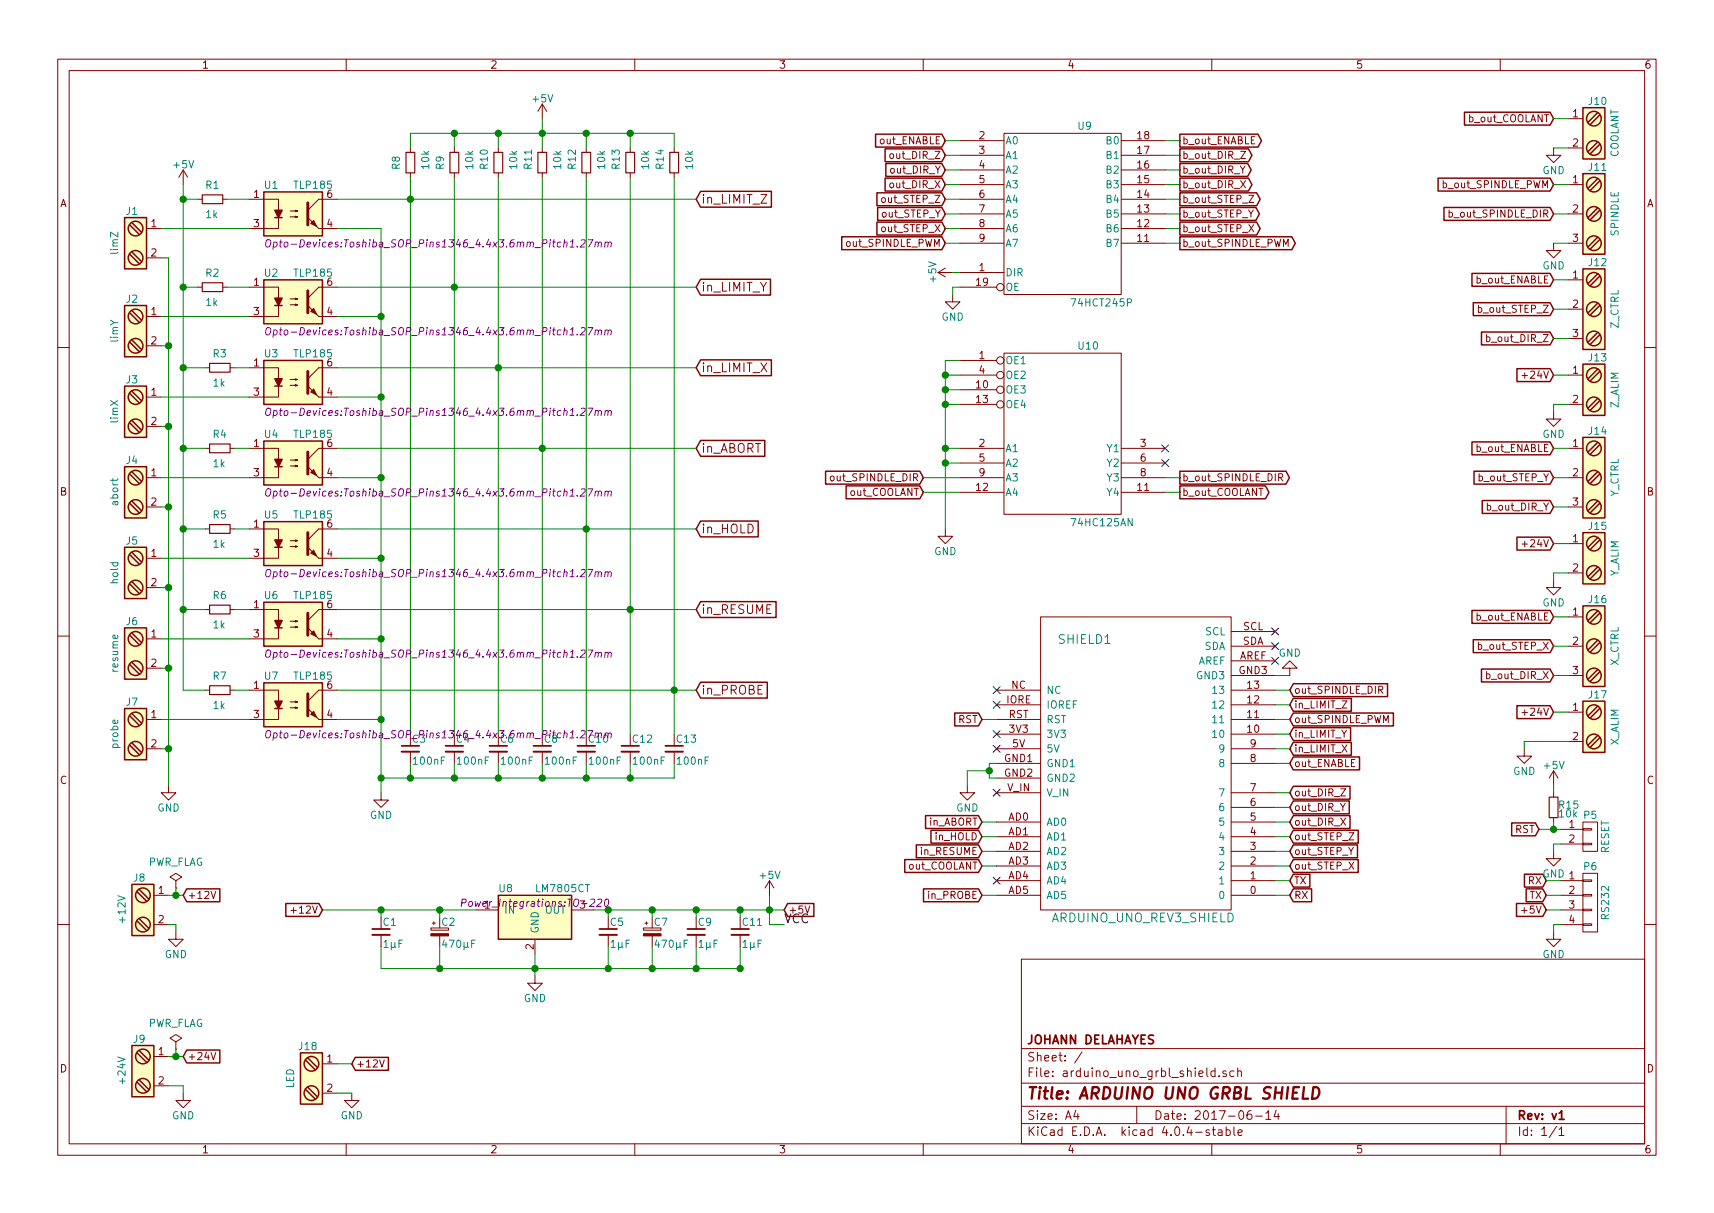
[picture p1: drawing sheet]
EESchema Schematic File Version 2
LIBS:power
LIBS:device
LIBS:transistors
LIBS:conn
LIBS:linear
LIBS:regul
LIBS:74xx
LIBS:cmos4000
LIBS:adc-dac
LIBS:memory
LIBS:xilinx
LIBS:microcontrollers
LIBS:dsp
LIBS:microchip
LIBS:analog_switches
LIBS:motorola
LIBS:texas
LIBS:intel
LIBS:audio
LIBS:interface
LIBS:digital-audio
LIBS:philips
LIBS:display
LIBS:cypress
LIBS:siliconi
LIBS:opto
LIBS:atmel
LIBS:contrib
LIBS:valves
LIBS:arduino_uno_grbl_shield
LIBS:arduino_uno_rev3_shield
LIBS:arduino_uno_grbl_shield-cache
EELAYER 25 0
EELAYER END
$Descr A4 11693 8268
encoding utf-8
Sheet 1 1
Title "ARDUINO UNO GRBL SHIELD"
Date "2017-06-14"
Rev "v1"
Comp "JOHANN DELAHAYES"
Comment1 ""
Comment2 ""
Comment3 ""
Comment4 ""
$EndDescr
$Comp
L R_Small R1
U 1 1
P 1450 1350
F 0 "R1" V 1350 1300 50  0000 L CNN
F 1 "1k" V 1550 1300 50  0000 L CNN
F 2 "Resistors_SMD:R_0603" H 1450 1350 50  0001 C CNN
F 3 "" H 1450 1350 50  0000 C CNN
	1    1450 1350
	0    1    1    0   
$EndComp
$Comp
L R_Small R2
U 1 1
P 1450 1950
F 0 "R2" V 1350 1900 50  0000 L CNN
F 1 "1k" V 1550 1900 50  0000 L CNN
F 2 "Resistors_SMD:R_0603" H 1450 1950 50  0001 C CNN
F 3 "" H 1450 1950 50  0000 C CNN
	1    1450 1950
	0    1    1    0   
$EndComp
$Comp
L R_Small R3
U 1 1
P 1500 2500
F 0 "R3" V 1400 2450 50  0000 L CNN
F 1 "1k" V 1600 2450 50  0000 L CNN
F 2 "Resistors_SMD:R_0603" H 1500 2500 50  0001 C CNN
F 3 "" H 1500 2500 50  0000 C CNN
	1    1500 2500
	0    1    1    0   
$EndComp
$Comp
L R_Small R4
U 1 1
P 1500 3050
F 0 "R4" V 1400 3000 50  0000 L CNN
F 1 "1k" V 1600 3000 50  0000 L CNN
F 2 "Resistors_SMD:R_0603" H 1500 3050 50  0001 C CNN
F 3 "" H 1500 3050 50  0000 C CNN
	1    1500 3050
	0    1    1    0   
$EndComp
$Comp
L R_Small R5
U 1 1
P 1500 3600
F 0 "R5" V 1400 3550 50  0000 L CNN
F 1 "1k" V 1600 3550 50  0000 L CNN
F 2 "Resistors_SMD:R_0603" H 1500 3600 50  0001 C CNN
F 3 "" H 1500 3600 50  0000 C CNN
	1    1500 3600
	0    1    1    0   
$EndComp
$Comp
L R_Small R6
U 1 1
P 1500 4150
F 0 "R6" V 1400 4100 50  0000 L CNN
F 1 "1k" V 1600 4100 50  0000 L CNN
F 2 "Resistors_SMD:R_0603" H 1500 4150 50  0001 C CNN
F 3 "" H 1500 4150 50  0000 C CNN
	1    1500 4150
	0    1    1    0   
$EndComp
$Comp
L R_Small R7
U 1 1
P 1500 4700
F 0 "R7" V 1400 4650 50  0000 L CNN
F 1 "1k" V 1600 4650 50  0000 L CNN
F 2 "Resistors_SMD:R_0603" H 1500 4700 50  0001 C CNN
F 3 "" H 1500 4700 50  0000 C CNN
	1    1500 4700
	0    1    1    0   
$EndComp
$Comp
L R_Small R8
U 1 1
P 2800 1100
F 0 "R8" V 2700 1050 50  0000 L CNN
F 1 "10k" V 2900 1050 50  0000 L CNN
F 2 "Resistors_SMD:R_0603" H 2800 1100 50  0001 C CNN
F 3 "" H 2800 1100 50  0000 C CNN
	1    2800 1100
	1    0    0    -1  
$EndComp
$Comp
L R_Small R9
U 1 1
P 3100 1100
F 0 "R9" V 3000 1050 50  0000 L CNN
F 1 "10k" V 3200 1050 50  0000 L CNN
F 2 "Resistors_SMD:R_0603" H 3100 1100 50  0001 C CNN
F 3 "" H 3100 1100 50  0000 C CNN
	1    3100 1100
	1    0    0    -1  
$EndComp
$Comp
L R_Small R10
U 1 1
P 3400 1100
F 0 "R10" V 3300 1050 50  0000 L CNN
F 1 "10k" V 3500 1050 50  0000 L CNN
F 2 "Resistors_SMD:R_0603" H 3400 1100 50  0001 C CNN
F 3 "" H 3400 1100 50  0000 C CNN
	1    3400 1100
	1    0    0    -1  
$EndComp
$Comp
L R_Small R11
U 1 1
P 3700 1100
F 0 "R11" V 3600 1050 50  0000 L CNN
F 1 "10k" V 3800 1050 50  0000 L CNN
F 2 "Resistors_SMD:R_0603" H 3700 1100 50  0001 C CNN
F 3 "" H 3700 1100 50  0000 C CNN
	1    3700 1100
	1    0    0    -1  
$EndComp
$Comp
L R_Small R12
U 1 1
P 4000 1100
F 0 "R12" V 3900 1050 50  0000 L CNN
F 1 "10k" V 4100 1050 50  0000 L CNN
F 2 "Resistors_SMD:R_0603" H 4000 1100 50  0001 C CNN
F 3 "" H 4000 1100 50  0000 C CNN
	1    4000 1100
	1    0    0    -1  
$EndComp
$Comp
L R_Small R13
U 1 1
P 4300 1100
F 0 "R13" V 4200 1050 50  0000 L CNN
F 1 "10k" V 4400 1050 50  0000 L CNN
F 2 "Resistors_SMD:R_0603" H 4300 1100 50  0001 C CNN
F 3 "" H 4300 1100 50  0000 C CNN
	1    4300 1100
	1    0    0    -1  
$EndComp
$Comp
L R_Small R14
U 1 1
P 4600 1100
F 0 "R14" V 4500 1050 50  0000 L CNN
F 1 "10k" V 4700 1050 50  0000 L CNN
F 2 "Resistors_SMD:R_0603" H 4600 1100 50  0001 C CNN
F 3 "" H 4600 1100 50  0000 C CNN
	1    4600 1100
	1    0    0    -1  
$EndComp
Text GLabel 4750 1350 2    60   Input ~ 0
in_LIMIT_Z
Text GLabel 4750 1950 2    60   Input ~ 0
in_LIMIT_Y
Text GLabel 4750 2500 2    60   Input ~ 0
in_LIMIT_X
Text GLabel 4750 3050 2    60   Input ~ 0
in_ABORT
Text GLabel 4750 3600 2    60   Input ~ 0
in_HOLD
Text GLabel 4750 4150 2    60   Input ~ 0
in_RESUME
Text GLabel 4750 4700 2    60   Input ~ 0
in_PROBE
$Comp
L GND #PWR01
U 1 1
P 2600 5400
F 0 "#PWR01" H 2600 5150 50  0001 C CNN
F 1 "GND" H 2600 5250 50  0000 C CNN
F 2 "" H 2600 5400 50  0000 C CNN
F 3 "" H 2600 5400 50  0000 C CNN
	1    2600 5400
	1    0    0    -1  
$EndComp
$Comp
L +5V #PWR02
U 1 1
P 3700 800
F 0 "#PWR02" H 3700 650 50  0001 C CNN
F 1 "+5V" H 3700 940 50  0000 C CNN
F 2 "" H 3700 800 50  0000 C CNN
F 3 "" H 3700 800 50  0000 C CNN
	1    3700 800 
	1    0    0    -1  
$EndComp
$Comp
L C_Small C3
U 1 1
P 2800 5100
F 0 "C3" H 2810 5170 50  0000 L CNN
F 1 "100nF" H 2810 5020 50  0000 L CNN
F 2 "Capacitors_SMD:C_0603" H 2800 5100 50  0001 C CNN
F 3 "" H 2800 5100 50  0000 C CNN
	1    2800 5100
	1    0    0    -1  
$EndComp
$Comp
L C_Small C4
U 1 1
P 3100 5100
F 0 "C4" H 3110 5170 50  0000 L CNN
F 1 "100nF" H 3110 5020 50  0000 L CNN
F 2 "Capacitors_SMD:C_0603" H 3100 5100 50  0001 C CNN
F 3 "" H 3100 5100 50  0000 C CNN
	1    3100 5100
	1    0    0    -1  
$EndComp
$Comp
L C_Small C6
U 1 1
P 3400 5100
F 0 "C6" H 3410 5170 50  0000 L CNN
F 1 "100nF" H 3410 5020 50  0000 L CNN
F 2 "Capacitors_SMD:C_0603" H 3400 5100 50  0001 C CNN
F 3 "" H 3400 5100 50  0000 C CNN
	1    3400 5100
	1    0    0    -1  
$EndComp
$Comp
L C_Small C8
U 1 1
P 3700 5100
F 0 "C8" H 3710 5170 50  0000 L CNN
F 1 "100nF" H 3710 5020 50  0000 L CNN
F 2 "Capacitors_SMD:C_0603" H 3700 5100 50  0001 C CNN
F 3 "" H 3700 5100 50  0000 C CNN
	1    3700 5100
	1    0    0    -1  
$EndComp
$Comp
L C_Small C10
U 1 1
P 4000 5100
F 0 "C10" H 4010 5170 50  0000 L CNN
F 1 "100nF" H 4010 5020 50  0000 L CNN
F 2 "Capacitors_SMD:C_0603" H 4000 5100 50  0001 C CNN
F 3 "" H 4000 5100 50  0000 C CNN
	1    4000 5100
	1    0    0    -1  
$EndComp
$Comp
L C_Small C12
U 1 1
P 4300 5100
F 0 "C12" H 4310 5170 50  0000 L CNN
F 1 "100nF" H 4310 5020 50  0000 L CNN
F 2 "Capacitors_SMD:C_0603" H 4300 5100 50  0001 C CNN
F 3 "" H 4300 5100 50  0000 C CNN
	1    4300 5100
	1    0    0    -1  
$EndComp
$Comp
L C_Small C13
U 1 1
P 4600 5100
F 0 "C13" H 4610 5170 50  0000 L CNN
F 1 "100nF" H 4610 5020 50  0000 L CNN
F 2 "Capacitors_SMD:C_0603" H 4600 5100 50  0001 C CNN
F 3 "" H 4600 5100 50  0000 C CNN
	1    4600 5100
	1    0    0    -1  
$EndComp
$Comp
L Screw_Terminal_1x02 J1
U 1 1
P 900 1650
F 0 "J1" H 900 1900 50  0000 C TNN
F 1 "limZ" V 750 1650 50  0000 C TNN
F 2 "Connect:bornier2" H 900 1425 50  0001 C CNN
F 3 "" H 875 1650 50  0001 C CNN
	1    900  1650
	1    0    0    -1  
$EndComp
$Comp
L Screw_Terminal_1x02 J2
U 1 1
P 900 2250
F 0 "J2" H 900 2500 50  0000 C TNN
F 1 "limY" V 750 2250 50  0000 C TNN
F 2 "Connect:bornier2" H 900 2025 50  0001 C CNN
F 3 "" H 875 2250 50  0001 C CNN
	1    900  2250
	1    0    0    -1  
$EndComp
$Comp
L Screw_Terminal_1x02 J3
U 1 1
P 900 2800
F 0 "J3" H 900 3050 50  0000 C TNN
F 1 "limX" V 750 2800 50  0000 C TNN
F 2 "Connect:bornier2" H 900 2575 50  0001 C CNN
F 3 "" H 875 2800 50  0001 C CNN
	1    900  2800
	1    0    0    -1  
$EndComp
$Comp
L Screw_Terminal_1x02 J4
U 1 1
P 900 3350
F 0 "J4" H 900 3600 50  0000 C TNN
F 1 "abort" V 750 3350 50  0000 C TNN
F 2 "Connect:bornier2" H 900 3125 50  0001 C CNN
F 3 "" H 875 3350 50  0001 C CNN
	1    900  3350
	1    0    0    -1  
$EndComp
$Comp
L Screw_Terminal_1x02 J5
U 1 1
P 900 3900
F 0 "J5" H 900 4150 50  0000 C TNN
F 1 "hold" V 750 3900 50  0000 C TNN
F 2 "Connect:bornier2" H 900 3675 50  0001 C CNN
F 3 "" H 875 3900 50  0001 C CNN
	1    900  3900
	1    0    0    -1  
$EndComp
$Comp
L Screw_Terminal_1x02 J6
U 1 1
P 900 4450
F 0 "J6" H 900 4700 50  0000 C TNN
F 1 "resume" V 750 4450 50  0000 C TNN
F 2 "Connect:bornier2" H 900 4225 50  0001 C CNN
F 3 "" H 875 4450 50  0001 C CNN
	1    900  4450
	1    0    0    -1  
$EndComp
$Comp
L Screw_Terminal_1x02 J7
U 1 1
P 900 5000
F 0 "J7" H 900 5250 50  0000 C TNN
F 1 "probe" V 750 5000 50  0000 C TNN
F 2 "Connect:bornier2" H 900 4775 50  0001 C CNN
F 3 "" H 875 5000 50  0001 C CNN
	1    900  5000
	1    0    0    -1  
$EndComp
$Comp
L +5V #PWR03
U 1 1
P 1250 1250
F 0 "#PWR03" H 1250 1100 50  0001 C CNN
F 1 "+5V" H 1250 1390 50  0000 C CNN
F 2 "" H 1250 1250 50  0000 C CNN
F 3 "" H 1250 1250 50  0000 C CNN
	1    1250 1250
	1    0    0    -1  
$EndComp
$Comp
L GND #PWR04
U 1 1
P 1150 5350
F 0 "#PWR04" H 1150 5100 50  0001 C CNN
F 1 "GND" H 1150 5200 50  0000 C CNN
F 2 "" H 1150 5350 50  0000 C CNN
F 3 "" H 1150 5350 50  0000 C CNN
	1    1150 5350
	1    0    0    -1  
$EndComp
$Comp
L +5V #PWR05
U 1 1
P 6500 1850
F 0 "#PWR05" H 6500 1700 50  0001 C CNN
F 1 "+5V" H 6500 1990 50  0000 C CNN
F 2 "" H 6500 1850 50  0000 C CNN
F 3 "" H 6500 1850 50  0000 C CNN
	1    6500 1850
	0    -1   -1   0   
$EndComp
Text GLabel 8050 1050 2    49   Output ~ 0
b_out_DIR_Z
Text GLabel 8050 1150 2    49   Output ~ 0
b_out_DIR_Y
Text GLabel 8050 1250 2    49   Output ~ 0
b_out_DIR_X
Text GLabel 8050 1350 2    49   Output ~ 0
b_out_STEP_Z
Text GLabel 8050 1450 2    49   Output ~ 0
b_out_STEP_Y
Text GLabel 8050 1550 2    49   Output ~ 0
b_out_STEP_X
Text GLabel 8050 950  2    49   Output ~ 0
b_out_ENABLE
Text GLabel 8050 1650 2    49   Output ~ 0
b_out_SPINDLE_PWM
Text GLabel 6450 1050 0    49   Input ~ 0
out_DIR_Z
Text GLabel 6450 1150 0    49   Input ~ 0
out_DIR_Y
Text GLabel 6450 1250 0    49   Input ~ 0
out_DIR_X
Text GLabel 6450 1350 0    49   Input ~ 0
out_STEP_Z
Text GLabel 6450 1450 0    49   Input ~ 0
out_STEP_Y
Text GLabel 6450 1550 0    49   Input ~ 0
out_STEP_X
Text GLabel 6450 950  0    49   Input ~ 0
out_ENABLE
Text GLabel 6450 1650 0    49   Input ~ 0
out_SPINDLE_PWM
$Comp
L LM7805CT U8
U 1 1
P 3650 6250
F 0 "U8" H 3450 6450 50  0000 C CNN
F 1 "LM7805CT" H 3650 6450 50  0000 L CNN
F 2 "Power_Integrations:TO-220" H 3650 6350 50  0000 C CIN
F 3 "" H 3650 6250 50  0000 C CNN
	1    3650 6250
	1    0    0    -1  
$EndComp
$Comp
L C_Small C1
U 1 1
P 2600 6350
F 0 "C1" H 2610 6420 50  0000 L CNN
F 1 "1µF" H 2610 6270 50  0000 L CNN
F 2 "Capacitors_SMD:C_0805" H 2600 6350 50  0001 C CNN
F 3 "" H 2600 6350 50  0000 C CNN
	1    2600 6350
	1    0    0    -1  
$EndComp
$Comp
L C_Small C5
U 1 1
P 4150 6350
F 0 "C5" H 4160 6420 50  0000 L CNN
F 1 "1µF" H 4160 6270 50  0000 L CNN
F 2 "Capacitors_SMD:C_0805" H 4150 6350 50  0001 C CNN
F 3 "" H 4150 6350 50  0000 C CNN
	1    4150 6350
	1    0    0    -1  
$EndComp
$Comp
L C_Small C9
U 1 1
P 4750 6350
F 0 "C9" H 4760 6420 50  0000 L CNN
F 1 "1µF" H 4760 6270 50  0000 L CNN
F 2 "Capacitors_SMD:C_0603" H 4750 6350 50  0001 C CNN
F 3 "" H 4750 6350 50  0000 C CNN
	1    4750 6350
	1    0    0    -1  
$EndComp
$Comp
L C_Small C11
U 1 1
P 5050 6350
F 0 "C11" H 5060 6420 50  0000 L CNN
F 1 "1µF" H 5060 6270 50  0000 L CNN
F 2 "Capacitors_SMD:C_0603" H 5050 6350 50  0001 C CNN
F 3 "" H 5050 6350 50  0000 C CNN
	1    5050 6350
	1    0    0    -1  
$EndComp
$Comp
L CP_Small C2
U 1 1
P 3000 6350
F 0 "C2" H 3010 6420 50  0000 L CNN
F 1 "470µF" H 3010 6270 50  0000 L CNN
F 2 "Capacitors_ThroughHole:CP_Radial_D8.0mm_P2.50mm" H 3000 6350 50  0001 C CNN
F 3 "" H 3000 6350 50  0000 C CNN
	1    3000 6350
	1    0    0    -1  
$EndComp
$Comp
L CP_Small C7
U 1 1
P 4450 6350
F 0 "C7" H 4460 6420 50  0000 L CNN
F 1 "470µF" H 4460 6270 50  0000 L CNN
F 2 "Capacitors_ThroughHole:CP_Radial_D8.0mm_P2.50mm" H 4450 6350 50  0001 C CNN
F 3 "" H 4450 6350 50  0000 C CNN
	1    4450 6350
	1    0    0    -1  
$EndComp
$Comp
L Screw_Terminal_1x02 J8
U 1 1
P 950 6200
F 0 "J8" H 950 6450 50  0000 C TNN
F 1 "+12V" V 800 6200 50  0000 C TNN
F 2 "Connect:bornier2" H 950 5975 50  0001 C CNN
F 3 "" H 925 6200 50  0001 C CNN
	1    950  6200
	1    0    0    -1  
$EndComp
$Comp
L 74HC125AN U10
U 1 1
P 7250 2950
F 0 "U10" H 7350 3525 50  0000 L BNN
F 1 "74HC125AN" H 7300 2375 50  0000 L TNN
F 2 "SMD_Packages:SOIC-14_N" H 7250 2950 50  0001 C CNN
F 3 "" H 7250 2950 50  0000 C CNN
	1    7250 2950
	1    0    0    -1  
$EndComp
Wire Wire Line
	2300 1550 2600 1550
Wire Wire Line
	2600 4900 2300 4900
Connection ~ 2600 4900
Wire Wire Line
	2600 4350 2300 4350
Connection ~ 2600 4350
Wire Wire Line
	2600 3800 2300 3800
Connection ~ 2600 3800
Wire Wire Line
	2600 3250 2300 3250
Connection ~ 2600 3250
Wire Wire Line
	2300 2150 2600 2150
Connection ~ 2600 2150
Wire Wire Line
	2600 2700 2300 2700
Connection ~ 2600 2700
Wire Wire Line
	2300 1350 4750 1350
Wire Wire Line
	2300 1950 4750 1950
Wire Wire Line
	2300 2500 4750 2500
Wire Wire Line
	2300 3050 4750 3050
Wire Wire Line
	2300 3600 4750 3600
Wire Wire Line
	2300 4150 4750 4150
Wire Wire Line
	2300 4700 4750 4700
Wire Wire Line
	3100 1200 3100 5000
Connection ~ 3100 1950
Wire Wire Line
	3400 1200 3400 5000
Connection ~ 3400 2500
Wire Wire Line
	3700 1200 3700 5000
Connection ~ 3700 3050
Wire Wire Line
	4000 1200 4000 5000
Connection ~ 4000 3600
Wire Wire Line
	4300 1200 4300 5000
Connection ~ 4300 4150
Wire Wire Line
	4600 1200 4600 5000
Connection ~ 4600 4700
Wire Wire Line
	1550 1350 1700 1350
Wire Wire Line
	1550 1950 1700 1950
Wire Wire Line
	1600 2500 1700 2500
Wire Wire Line
	1600 3050 1700 3050
Wire Wire Line
	1600 3600 1700 3600
Wire Wire Line
	1600 4150 1700 4150
Wire Wire Line
	1600 4700 1700 4700
Wire Wire Line
	3700 800  3700 1000
Wire Wire Line
	2800 900  4600 900 
Wire Wire Line
	3400 900  3400 1000
Connection ~ 3700 900 
Wire Wire Line
	3100 900  3100 1000
Connection ~ 3400 900 
Wire Wire Line
	2800 900  2800 1000
Connection ~ 3100 900 
Wire Wire Line
	4000 900  4000 1000
Wire Wire Line
	4300 900  4300 1000
Connection ~ 4000 900 
Wire Wire Line
	4600 900  4600 1000
Connection ~ 4300 900 
Wire Wire Line
	2800 1200 2800 5000
Connection ~ 2800 1350
Wire Wire Line
	4600 5300 4600 5200
Wire Wire Line
	2800 5200 2800 5300
Wire Wire Line
	3100 5300 3100 5200
Wire Wire Line
	3700 5300 3700 5200
Wire Wire Line
	4000 5300 4000 5200
Wire Wire Line
	4300 5300 4300 5200
Wire Wire Line
	1100 4900 1700 4900
Wire Wire Line
	1100 4350 1700 4350
Wire Wire Line
	1700 3800 1100 3800
Wire Wire Line
	1100 3250 1700 3250
Wire Wire Line
	1700 2700 1100 2700
Wire Wire Line
	1100 2150 1700 2150
Wire Wire Line
	1700 1550 1100 1550
Wire Wire Line
	1350 1350 1250 1350
Wire Wire Line
	1250 1250 1250 4700
Wire Wire Line
	1250 1950 1350 1950
Connection ~ 1250 1350
Wire Wire Line
	1250 2500 1400 2500
Connection ~ 1250 1950
Wire Wire Line
	1250 3050 1400 3050
Connection ~ 1250 2500
Wire Wire Line
	1250 3600 1400 3600
Connection ~ 1250 3050
Wire Wire Line
	1250 4150 1400 4150
Connection ~ 1250 3600
Wire Wire Line
	1250 4700 1400 4700
Connection ~ 1250 4150
Wire Wire Line
	1150 1750 1150 5350
Wire Wire Line
	1150 5100 1100 5100
Wire Wire Line
	1150 4550 1100 4550
Connection ~ 1150 5100
Wire Wire Line
	1150 4000 1100 4000
Connection ~ 1150 4550
Wire Wire Line
	1150 3450 1100 3450
Connection ~ 1150 4000
Wire Wire Line
	1150 2900 1100 2900
Connection ~ 1150 3450
Wire Wire Line
	1150 2350 1100 2350
Connection ~ 1150 2900
Wire Wire Line
	1150 1750 1100 1750
Connection ~ 1150 2350
Wire Wire Line
	6500 1850 6550 1850
Wire Wire Line
	7950 950  8050 950 
Wire Wire Line
	7950 1050 8050 1050
Wire Wire Line
	7950 1150 8050 1150
Wire Wire Line
	7950 1250 8050 1250
Wire Wire Line
	7950 1350 8050 1350
Wire Wire Line
	7950 1450 8050 1450
Wire Wire Line
	7950 1550 8050 1550
Wire Wire Line
	7950 1650 8050 1650
Wire Wire Line
	6450 950  6550 950 
Wire Wire Line
	6550 1050 6450 1050
Wire Wire Line
	6450 1150 6550 1150
Wire Wire Line
	6550 1250 6450 1250
Wire Wire Line
	6450 1350 6550 1350
Wire Wire Line
	6550 1450 6450 1450
Wire Wire Line
	6450 1550 6550 1550
Wire Wire Line
	6550 1650 6450 1650
Wire Wire Line
	2200 6200 3250 6200
Wire Wire Line
	2600 6250 2600 6200
Connection ~ 2600 6200
Wire Wire Line
	3000 6250 3000 6200
Connection ~ 3000 6200
Wire Wire Line
	4150 6200 4150 6250
Wire Wire Line
	4450 6200 4450 6250
Connection ~ 4150 6200
Wire Wire Line
	4750 6200 4750 6250
Connection ~ 4450 6200
Wire Wire Line
	5050 6200 5050 6250
Connection ~ 4750 6200
Connection ~ 5050 6200
Wire Wire Line
	6550 2450 6450 2450
Wire Wire Line
	6450 2450 6450 3600
Wire Wire Line
	6550 2550 6450 2550
Connection ~ 6450 2550
Wire Wire Line
	6550 2650 6450 2650
Connection ~ 6450 2650
Wire Wire Line
	6550 2750 6450 2750
Connection ~ 6450 2750
Wire Wire Line
	6550 3050 6450 3050
Connection ~ 6450 3050
Wire Wire Line
	6550 3150 6450 3150
Connection ~ 6450 3150
$Comp
L GND #PWR06
U 1 1
P 6450 3600
F 0 "#PWR06" H 6450 3350 50  0001 C CNN
F 1 "GND" H 6450 3450 50  0000 C CNN
F 2 "" H 6450 3600 50  0000 C CNN
F 3 "" H 6450 3600 50  0000 C CNN
	1    6450 3600
	1    0    0    -1  
$EndComp
Text GLabel 6300 3250 0    49   Input ~ 0
out_SPINDLE_DIR
Text GLabel 6300 3350 0    49   Input ~ 0
out_COOLANT
Wire Wire Line
	6300 3250 6550 3250
Wire Wire Line
	6300 3350 6550 3350
Text GLabel 8050 3250 2    49   Output ~ 0
b_out_SPINDLE_DIR
Text GLabel 8050 3350 2    49   Output ~ 0
b_out_COOLANT
Wire Wire Line
	7950 3250 8050 3250
Wire Wire Line
	7950 3350 8050 3350
Text GLabel 8800 4700 2    49   Input ~ 0
out_SPINDLE_DIR
Text GLabel 8800 4900 2    49   Input ~ 0
out_SPINDLE_PWM
Text GLabel 8800 4800 2    49   Input ~ 0
in_LIMIT_Z
Text GLabel 8800 5000 2    49   Input ~ 0
in_LIMIT_Y
Text GLabel 8800 5100 2    49   Input ~ 0
in_LIMIT_X
Text GLabel 8800 5200 2    49   Input ~ 0
out_ENABLE
Wire Wire Line
	8800 4600 8700 4600
Wire Wire Line
	8700 4700 8800 4700
Wire Wire Line
	8800 4800 8700 4800
Wire Wire Line
	8700 4900 8800 4900
Wire Wire Line
	8800 5000 8700 5000
Wire Wire Line
	8700 5100 8800 5100
Wire Wire Line
	8800 5200 8700 5200
Text GLabel 8800 5400 2    49   Input ~ 0
out_DIR_Z
Text GLabel 8800 5500 2    49   Input ~ 0
out_DIR_Y
Text GLabel 8800 5600 2    49   Input ~ 0
out_DIR_X
Text GLabel 8800 5700 2    49   Input ~ 0
out_STEP_Z
Text GLabel 8800 5800 2    49   Input ~ 0
out_STEP_Y
Text GLabel 8800 5900 2    49   Input ~ 0
out_STEP_X
Text GLabel 8800 6000 2    49   Input ~ 0
TX
Text GLabel 8800 6100 2    49   Input ~ 0
RX
Wire Wire Line
	8700 5400 8800 5400
Wire Wire Line
	8800 5500 8700 5500
Wire Wire Line
	8700 5600 8800 5600
Wire Wire Line
	8800 5700 8700 5700
Wire Wire Line
	8700 5800 8800 5800
Wire Wire Line
	8800 5900 8700 5900
Wire Wire Line
	8700 6000 8800 6000
Wire Wire Line
	8800 6100 8700 6100
Text GLabel 6700 5600 0    49   Input ~ 0
in_ABORT
Text GLabel 6700 5700 0    49   Input ~ 0
in_HOLD
Text GLabel 6700 5800 0    49   Input ~ 0
in_RESUME
Text GLabel 6700 5900 0    49   Input ~ 0
out_COOLANT
Wire Wire Line
	6700 5600 6800 5600
Wire Wire Line
	6800 5700 6700 5700
Wire Wire Line
	6700 5800 6800 5800
Wire Wire Line
	6800 5900 6700 5900
Text GLabel 6700 6100 0    49   Input ~ 0
in_PROBE
Wire Wire Line
	6700 6100 6800 6100
$Comp
L Screw_Terminal_1x02 J10
U 1 1
P 10900 900
F 0 "J10" H 10900 1150 50  0000 C TNN
F 1 "COOLANT" V 10750 900 50  0000 C TNN
F 2 "Connect:bornier2" H 10900 675 50  0001 C CNN
F 3 "" H 10875 900 50  0001 C CNN
	1    10900 900 
	-1   0    0    -1  
$EndComp
$Comp
L Screw_Terminal_1x03 J11
U 1 1
P 10900 1450
F 0 "J11" H 10900 1800 50  0000 C TNN
F 1 "SPINDLE" V 10750 1450 50  0000 C TNN
F 2 "Connect:bornier3" H 10900 1125 50  0001 C CNN
F 3 "" H 10875 1550 50  0001 C CNN
	1    10900 1450
	-1   0    0    -1  
$EndComp
Text GLabel 10600 800  0    49   Input ~ 0
b_out_COOLANT
Wire Wire Line
	10600 800  10700 800 
Wire Wire Line
	10600 1000 10700 1000
Text GLabel 10600 1250 0    49   Input ~ 0
b_out_SPINDLE_PWM
Wire Wire Line
	10600 1250 10700 1250
Text GLabel 10600 1450 0    49   Input ~ 0
b_out_SPINDLE_DIR
Wire Wire Line
	10600 1450 10700 1450
Wire Wire Line
	10600 1650 10700 1650
$Comp
L Screw_Terminal_1x03 J12
U 1 1
P 10900 2100
F 0 "J12" H 10900 2450 50  0000 C TNN
F 1 "Z_CTRL" V 10750 2100 50  0000 C TNN
F 2 "Connect:bornier3" H 10900 1775 50  0001 C CNN
F 3 "" H 10875 2200 50  0001 C CNN
	1    10900 2100
	-1   0    0    -1  
$EndComp
$Comp
L Screw_Terminal_1x02 J13
U 1 1
P 10900 2650
F 0 "J13" H 10900 2900 50  0000 C TNN
F 1 "Z_ALIM" V 10750 2650 50  0000 C TNN
F 2 "Connect:bornier2" H 10900 2425 50  0001 C CNN
F 3 "" H 10875 2650 50  0001 C CNN
	1    10900 2650
	-1   0    0    -1  
$EndComp
Text GLabel 10600 1900 0    49   Input ~ 0
b_out_ENABLE
Text GLabel 10600 2300 0    49   Input ~ 0
b_out_DIR_Z
Text GLabel 10600 2100 0    49   Input ~ 0
b_out_STEP_Z
Text GLabel 10600 2550 0    49   Input ~ 0
+24V
Wire Wire Line
	10600 1900 10700 1900
Wire Wire Line
	10600 2100 10700 2100
Wire Wire Line
	10600 2300 10700 2300
Wire Wire Line
	10600 2550 10700 2550
$Comp
L Screw_Terminal_1x03 J14
U 1 1
P 10900 3250
F 0 "J14" H 10900 3600 50  0000 C TNN
F 1 "Y_CTRL" V 10750 3250 50  0000 C TNN
F 2 "Connect:bornier3" H 10900 2925 50  0001 C CNN
F 3 "" H 10875 3350 50  0001 C CNN
	1    10900 3250
	-1   0    0    -1  
$EndComp
$Comp
L Screw_Terminal_1x02 J15
U 1 1
P 10900 3800
F 0 "J15" H 10900 4050 50  0000 C TNN
F 1 "Y_ALIM" V 10750 3800 50  0000 C TNN
F 2 "Connect:bornier2" H 10900 3575 50  0001 C CNN
F 3 "" H 10875 3800 50  0001 C CNN
	1    10900 3800
	-1   0    0    -1  
$EndComp
Text GLabel 10600 3050 0    49   Input ~ 0
b_out_ENABLE
Text GLabel 10600 3450 0    49   Input ~ 0
b_out_DIR_Y
Text GLabel 10600 3250 0    49   Input ~ 0
b_out_STEP_Y
Text GLabel 10600 3700 0    49   Input ~ 0
+24V
Wire Wire Line
	10600 3050 10700 3050
Wire Wire Line
	10600 3250 10700 3250
Wire Wire Line
	10600 3450 10700 3450
Wire Wire Line
	10600 3700 10700 3700
$Comp
L Screw_Terminal_1x02 J9
U 1 1
P 950 7300
F 0 "J9" H 950 7550 50  0000 C TNN
F 1 "+24V" V 800 7300 50  0000 C TNN
F 2 "Connect:bornier2" H 950 7075 50  0001 C CNN
F 3 "" H 925 7300 50  0001 C CNN
	1    950  7300
	1    0    0    -1  
$EndComp
Text GLabel 1250 7200 2    49   Input ~ 0
+24V
Wire Wire Line
	1150 7200 1250 7200
$Comp
L Screw_Terminal_1x03 J16
U 1 1
P 10900 4400
F 0 "J16" H 10900 4750 50  0000 C TNN
F 1 "X_CTRL" V 10750 4400 50  0000 C TNN
F 2 "Connect:bornier3" H 10900 4075 50  0001 C CNN
F 3 "" H 10875 4500 50  0001 C CNN
	1    10900 4400
	-1   0    0    -1  
$EndComp
$Comp
L Screw_Terminal_1x02 J17
U 1 1
P 10900 4950
F 0 "J17" H 10900 5200 50  0000 C TNN
F 1 "X_ALIM" V 10750 4950 50  0000 C TNN
F 2 "Connect:bornier2" H 10900 4725 50  0001 C CNN
F 3 "" H 10875 4950 50  0001 C CNN
	1    10900 4950
	-1   0    0    -1  
$EndComp
Text GLabel 10600 4200 0    49   Input ~ 0
b_out_ENABLE
Text GLabel 10600 4600 0    49   Input ~ 0
b_out_DIR_X
Text GLabel 10600 4400 0    49   Input ~ 0
b_out_STEP_X
Text GLabel 10600 4850 0    49   Input ~ 0
+24V
Wire Wire Line
	10600 4200 10700 4200
Wire Wire Line
	10600 4400 10700 4400
Wire Wire Line
	10600 4600 10700 4600
Wire Wire Line
	10600 4850 10700 4850
$Comp
L CONN_01X02 P5
U 1 1
P 10850 5700
F 0 "P5" H 10850 5850 50  0000 C CNN
F 1 "RESET" V 10950 5700 50  0000 C CNN
F 2 "Pin_Headers:Pin_Header_Straight_1x02_Pitch2.54mm" H 10850 5700 50  0001 C CNN
F 3 "" H 10850 5700 50  0000 C CNN
	1    10850 5700
	1    0    0    -1  
$EndComp
$Comp
L CONN_01X04 P6
U 1 1
P 10850 6150
F 0 "P6" H 10850 6400 50  0000 C CNN
F 1 "RS232" V 10950 6150 50  0000 C CNN
F 2 "Pin_Headers:Pin_Header_Straight_1x04_Pitch2.54mm" H 10850 6150 50  0001 C CNN
F 3 "" H 10850 6150 50  0000 C CNN
	1    10850 6150
	1    0    0    -1  
$EndComp
Text GLabel 10550 6100 0    49   Input ~ 0
TX
Text GLabel 10550 6000 0    49   Input ~ 0
RX
Wire Wire Line
	10550 6000 10650 6000
Wire Wire Line
	10550 6100 10650 6100
Text GLabel 10550 6200 0    49   Input ~ 0
+5V
Wire Wire Line
	10550 6200 10650 6200
$Comp
L R_Small R15
U 1 1
P 10600 5500
F 0 "R15" H 10630 5520 50  0000 L CNN
F 1 "10k" H 10630 5460 50  0000 L CNN
F 2 "Resistors_SMD:R_0603" H 10600 5500 50  0001 C CNN
F 3 "" H 10600 5500 50  0000 C CNN
	1    10600 5500
	1    0    0    -1  
$EndComp
Wire Wire Line
	10600 5600 10600 5650
Wire Wire Line
	10500 5650 10650 5650
Connection ~ 10600 5650
$Comp
L +5V #PWR07
U 1 1
P 10600 5350
F 0 "#PWR07" H 10600 5200 50  0001 C CNN
F 1 "+5V" H 10600 5490 50  0000 C CNN
F 2 "" H 10600 5350 50  0000 C CNN
F 3 "" H 10600 5350 50  0000 C CNN
	1    10600 5350
	1    0    0    -1  
$EndComp
Text GLabel 10500 5650 0    49   Input ~ 0
RST
Wire Wire Line
	10600 5400 10600 5350
$Comp
L TLP185 U1
U 1 1
P 2000 1450
F 0 "U1" H 1800 1650 50  0000 L CNN
F 1 "TLP185" H 2000 1650 50  0000 L CNN
F 2 "Opto-Devices:Toshiba_SOP_Pins1346_4.4x3.6mm_Pitch1.27mm" H 1800 1250 50  0000 L CIN
F 3 "" H 2000 1450 50  0000 L CNN
	1    2000 1450
	1    0    0    -1  
$EndComp
$Comp
L TLP185 U2
U 1 1
P 2000 2050
F 0 "U2" H 1800 2250 50  0000 L CNN
F 1 "TLP185" H 2000 2250 50  0000 L CNN
F 2 "Opto-Devices:Toshiba_SOP_Pins1346_4.4x3.6mm_Pitch1.27mm" H 1800 1850 50  0000 L CIN
F 3 "" H 2000 2050 50  0000 L CNN
	1    2000 2050
	1    0    0    -1  
$EndComp
$Comp
L TLP185 U3
U 1 1
P 2000 2600
F 0 "U3" H 1800 2800 50  0000 L CNN
F 1 "TLP185" H 2000 2800 50  0000 L CNN
F 2 "Opto-Devices:Toshiba_SOP_Pins1346_4.4x3.6mm_Pitch1.27mm" H 1800 2400 50  0000 L CIN
F 3 "" H 2000 2600 50  0000 L CNN
	1    2000 2600
	1    0    0    -1  
$EndComp
$Comp
L TLP185 U4
U 1 1
P 2000 3150
F 0 "U4" H 1800 3350 50  0000 L CNN
F 1 "TLP185" H 2000 3350 50  0000 L CNN
F 2 "Opto-Devices:Toshiba_SOP_Pins1346_4.4x3.6mm_Pitch1.27mm" H 1800 2950 50  0000 L CIN
F 3 "" H 2000 3150 50  0000 L CNN
	1    2000 3150
	1    0    0    -1  
$EndComp
$Comp
L TLP185 U5
U 1 1
P 2000 3700
F 0 "U5" H 1800 3900 50  0000 L CNN
F 1 "TLP185" H 2000 3900 50  0000 L CNN
F 2 "Opto-Devices:Toshiba_SOP_Pins1346_4.4x3.6mm_Pitch1.27mm" H 1800 3500 50  0000 L CIN
F 3 "" H 2000 3700 50  0000 L CNN
	1    2000 3700
	1    0    0    -1  
$EndComp
$Comp
L TLP185 U6
U 1 1
P 2000 4250
F 0 "U6" H 1800 4450 50  0000 L CNN
F 1 "TLP185" H 2000 4450 50  0000 L CNN
F 2 "Opto-Devices:Toshiba_SOP_Pins1346_4.4x3.6mm_Pitch1.27mm" H 1800 4050 50  0000 L CIN
F 3 "" H 2000 4250 50  0000 L CNN
	1    2000 4250
	1    0    0    -1  
$EndComp
$Comp
L TLP185 U7
U 1 1
P 2000 4800
F 0 "U7" H 1800 5000 50  0000 L CNN
F 1 "TLP185" H 2000 5000 50  0000 L CNN
F 2 "Opto-Devices:Toshiba_SOP_Pins1346_4.4x3.6mm_Pitch1.27mm" H 1800 4600 50  0000 L CIN
F 3 "" H 2000 4800 50  0000 L CNN
	1    2000 4800
	1    0    0    -1  
$EndComp
$Comp
L PWR_FLAG #FLG08
U 1 1
P 1200 7150
F 0 "#FLG08" H 1200 7245 50  0001 C CNN
F 1 "PWR_FLAG" H 1200 7330 50  0000 C CNN
F 2 "" H 1200 7150 50  0000 C CNN
F 3 "" H 1200 7150 50  0000 C CNN
	1    1200 7150
	1    0    0    -1  
$EndComp
$Comp
L 74HCT245P U9
U 1 1
P 7250 1450
F 0 "U9" H 7350 2025 50  0000 L BNN
F 1 "74HCT245P" H 7300 875 50  0000 L TNN
F 2 "SMD_Packages:SSOP-20" H 7250 1450 50  0001 C CNN
F 3 "" H 7250 1450 50  0000 C CNN
	1    7250 1450
	1    0    0    -1  
$EndComp
$Comp
L ARDUINO_UNO_REV3_SHIELD SHIELD1
U 1 1
P 7750 5300
F 0 "SHIELD1" H 7400 6250 60  0000 C CNN
F 1 "ARDUINO_UNO_REV3_SHIELD" H 7800 4350 60  0000 C CNN
F 2 "arduino_uno_rev3_shield:arduino_uno_rev3_grbl_shield" H 7750 5300 60  0001 C CNN
F 3 "" H 7750 5300 60  0001 C CNN
	1    7750 5300
	1    0    0    -1  
$EndComp
Text GLabel 1250 6100 2    49   Input ~ 0
+12V
$Comp
L PWR_FLAG #FLG09
U 1 1
P 1200 6050
F 0 "#FLG09" H 1200 6145 50  0001 C CNN
F 1 "PWR_FLAG" H 1200 6230 50  0000 C CNN
F 2 "" H 1200 6050 50  0000 C CNN
F 3 "" H 1200 6050 50  0000 C CNN
	1    1200 6050
	1    0    0    -1  
$EndComp
Wire Wire Line
	1150 6100 1250 6100
Wire Wire Line
	1200 6050 1200 6100
Connection ~ 1200 6100
Text GLabel 2200 6200 0    49   Input ~ 0
+12V
$Comp
L Screw_Terminal_1x02 J18
U 1 1
P 2100 7350
F 0 "J18" H 2100 7600 50  0000 C TNN
F 1 "LED" V 1950 7350 50  0000 C TNN
F 2 "Connect:bornier2" H 2100 7125 50  0001 C CNN
F 3 "" H 2075 7350 50  0001 C CNN
	1    2100 7350
	1    0    0    -1  
$EndComp
Text GLabel 2400 7250 2    49   Input ~ 0
+12V
Wire Wire Line
	2400 7250 2300 7250
NoConn ~ 7950 3050
NoConn ~ 7950 3150
NoConn ~ 6800 6000
NoConn ~ 6800 4700
NoConn ~ 6800 4800
NoConn ~ 6800 5000
NoConn ~ 6800 5100
NoConn ~ 6800 5400
NoConn ~ 8700 4300
NoConn ~ 8700 4400
NoConn ~ 8700 4500
Text GLabel 5350 6200 2    49   Input ~ 0
+5V
Wire Wire Line
	1200 7200 1200 7150
Connection ~ 1200 7200
Wire Wire Line
	4050 6200 5350 6200
$Comp
L GND #PWR010
U 1 1
P 1250 7450
F 0 "#PWR010" H 1250 7200 50  0001 C CNN
F 1 "GND" H 1250 7300 50  0000 C CNN
F 2 "" H 1250 7450 50  0000 C CNN
F 3 "" H 1250 7450 50  0000 C CNN
	1    1250 7450
	1    0    0    -1  
$EndComp
$Comp
L GND #PWR011
U 1 1
P 2400 7450
F 0 "#PWR011" H 2400 7200 50  0001 C CNN
F 1 "GND" H 2400 7300 50  0000 C CNN
F 2 "" H 2400 7450 50  0000 C CNN
F 3 "" H 2400 7450 50  0000 C CNN
	1    2400 7450
	1    0    0    -1  
$EndComp
Wire Wire Line
	2300 7450 2400 7450
Wire Wire Line
	1150 7400 1250 7400
Wire Wire Line
	1250 7400 1250 7450
$Comp
L GND #PWR012
U 1 1
P 6500 2000
F 0 "#PWR012" H 6500 1750 50  0001 C CNN
F 1 "GND" H 6500 1850 50  0000 C CNN
F 2 "" H 6500 2000 50  0001 C CNN
F 3 "" H 6500 2000 50  0001 C CNN
	1    6500 2000
	1    0    0    -1  
$EndComp
Wire Wire Line
	6500 2000 6500 1950
Wire Wire Line
	6500 1950 6550 1950
$Comp
L GND #PWR013
U 1 1
P 1200 6350
F 0 "#PWR013" H 1200 6100 50  0001 C CNN
F 1 "GND" H 1200 6200 50  0000 C CNN
F 2 "" H 1200 6350 50  0001 C CNN
F 3 "" H 1200 6350 50  0001 C CNN
	1    1200 6350
	1    0    0    -1  
$EndComp
Wire Wire Line
	1200 6350 1200 6300
Wire Wire Line
	1200 6300 1150 6300
$Comp
L GND #PWR014
U 1 1
P 3650 6650
F 0 "#PWR014" H 3650 6400 50  0001 C CNN
F 1 "GND" H 3650 6500 50  0000 C CNN
F 2 "" H 3650 6650 50  0001 C CNN
F 3 "" H 3650 6650 50  0001 C CNN
	1    3650 6650
	1    0    0    -1  
$EndComp
Wire Wire Line
	2600 6450 2600 6600
Wire Wire Line
	3000 6450 3000 6600
Connection ~ 3000 6600
Wire Wire Line
	4150 6600 4150 6450
Wire Wire Line
	4450 6600 4450 6450
Connection ~ 4150 6600
Wire Wire Line
	4750 6600 4750 6450
Connection ~ 4450 6600
Wire Wire Line
	5050 6600 5050 6450
Connection ~ 4750 6600
Wire Wire Line
	5250 6100 5250 6300
Wire Wire Line
	5250 6300 5350 6300
Connection ~ 5250 6200
Text Label 5350 6300 0    60   ~ 0
VCC
Connection ~ 5050 6600
Wire Wire Line
	3650 6650 3650 6500
Wire Wire Line
	2600 6600 5050 6600
Connection ~ 3650 6600
$Comp
L +5V #PWR015
U 1 1
P 5250 6100
F 0 "#PWR015" H 5250 5950 50  0001 C CNN
F 1 "+5V" H 5250 6240 50  0000 C CNN
F 2 "" H 5250 6100 50  0001 C CNN
F 3 "" H 5250 6100 50  0001 C CNN
	1    5250 6100
	1    0    0    -1  
$EndComp
$Comp
L GND #PWR016
U 1 1
P 10400 5100
F 0 "#PWR016" H 10400 4850 50  0001 C CNN
F 1 "GND" H 10400 4950 50  0000 C CNN
F 2 "" H 10400 5100 50  0001 C CNN
F 3 "" H 10400 5100 50  0001 C CNN
	1    10400 5100
	1    0    0    -1  
$EndComp
Wire Wire Line
	10400 5100 10400 5050
Wire Wire Line
	10400 5050 10700 5050
$Comp
L GND #PWR017
U 1 1
P 10600 5800
F 0 "#PWR017" H 10600 5550 50  0001 C CNN
F 1 "GND" H 10600 5650 50  0000 C CNN
F 2 "" H 10600 5800 50  0001 C CNN
F 3 "" H 10600 5800 50  0001 C CNN
	1    10600 5800
	1    0    0    -1  
$EndComp
$Comp
L GND #PWR018
U 1 1
P 10600 6350
F 0 "#PWR018" H 10600 6100 50  0001 C CNN
F 1 "GND" H 10600 6200 50  0000 C CNN
F 2 "" H 10600 6350 50  0001 C CNN
F 3 "" H 10600 6350 50  0001 C CNN
	1    10600 6350
	1    0    0    -1  
$EndComp
Wire Wire Line
	10600 5800 10600 5750
Wire Wire Line
	10600 5750 10650 5750
Wire Wire Line
	10600 6350 10600 6300
Wire Wire Line
	10600 6300 10650 6300
$Comp
L GND #PWR019
U 1 1
P 10600 3950
F 0 "#PWR019" H 10600 3700 50  0001 C CNN
F 1 "GND" H 10600 3800 50  0000 C CNN
F 2 "" H 10600 3950 50  0001 C CNN
F 3 "" H 10600 3950 50  0001 C CNN
	1    10600 3950
	1    0    0    -1  
$EndComp
$Comp
L GND #PWR020
U 1 1
P 10600 2800
F 0 "#PWR020" H 10600 2550 50  0001 C CNN
F 1 "GND" H 10600 2650 50  0000 C CNN
F 2 "" H 10600 2800 50  0001 C CNN
F 3 "" H 10600 2800 50  0001 C CNN
	1    10600 2800
	1    0    0    -1  
$EndComp
Wire Wire Line
	10600 3950 10600 3900
Wire Wire Line
	10600 3900 10700 3900
Wire Wire Line
	10600 2800 10600 2750
Wire Wire Line
	10600 2750 10700 2750
$Comp
L GND #PWR021
U 1 1
P 10600 1650
F 0 "#PWR021" H 10600 1400 50  0001 C CNN
F 1 "GND" H 10600 1500 50  0000 C CNN
F 2 "" H 10600 1650 50  0001 C CNN
F 3 "" H 10600 1650 50  0001 C CNN
	1    10600 1650
	1    0    0    -1  
$EndComp
$Comp
L GND #PWR022
U 1 1
P 10600 1000
F 0 "#PWR022" H 10600 750 50  0001 C CNN
F 1 "GND" H 10600 850 50  0000 C CNN
F 2 "" H 10600 1000 50  0001 C CNN
F 3 "" H 10600 1000 50  0001 C CNN
	1    10600 1000
	1    0    0    -1  
$EndComp
$Comp
L GND #PWR023
U 1 1
P 8800 4600
F 0 "#PWR023" H 8800 4350 50  0001 C CNN
F 1 "GND" H 8800 4450 50  0000 C CNN
F 2 "" H 8800 4600 50  0001 C CNN
F 3 "" H 8800 4600 50  0001 C CNN
	1    8800 4600
	-1   0    0    1   
$EndComp
Wire Wire Line
	2600 5300 4600 5300
Connection ~ 2600 5300
Connection ~ 2800 5300
Wire Wire Line
	3400 5300 3400 5200
Connection ~ 3100 5300
Connection ~ 3400 5300
Connection ~ 3700 5300
Connection ~ 4000 5300
Connection ~ 4300 5300
Wire Wire Line
	2600 1550 2600 5400
$Comp
L GND #PWR024
U 1 1
P 6600 5350
F 0 "#PWR024" H 6600 5100 50  0001 C CNN
F 1 "GND" H 6600 5200 50  0000 C CNN
F 2 "" H 6600 5350 50  0001 C CNN
F 3 "" H 6600 5350 50  0001 C CNN
	1    6600 5350
	1    0    0    -1  
$EndComp
Wire Wire Line
	6800 5200 6750 5200
Wire Wire Line
	6750 5200 6750 5300
Wire Wire Line
	6750 5300 6800 5300
Wire Wire Line
	6600 5350 6600 5250
Wire Wire Line
	6600 5250 6750 5250
Connection ~ 6750 5250
Wire Wire Line
	6700 4900 6800 4900
Text GLabel 6700 4900 0    49   Input ~ 0
RST
$EndSCHEMATC
